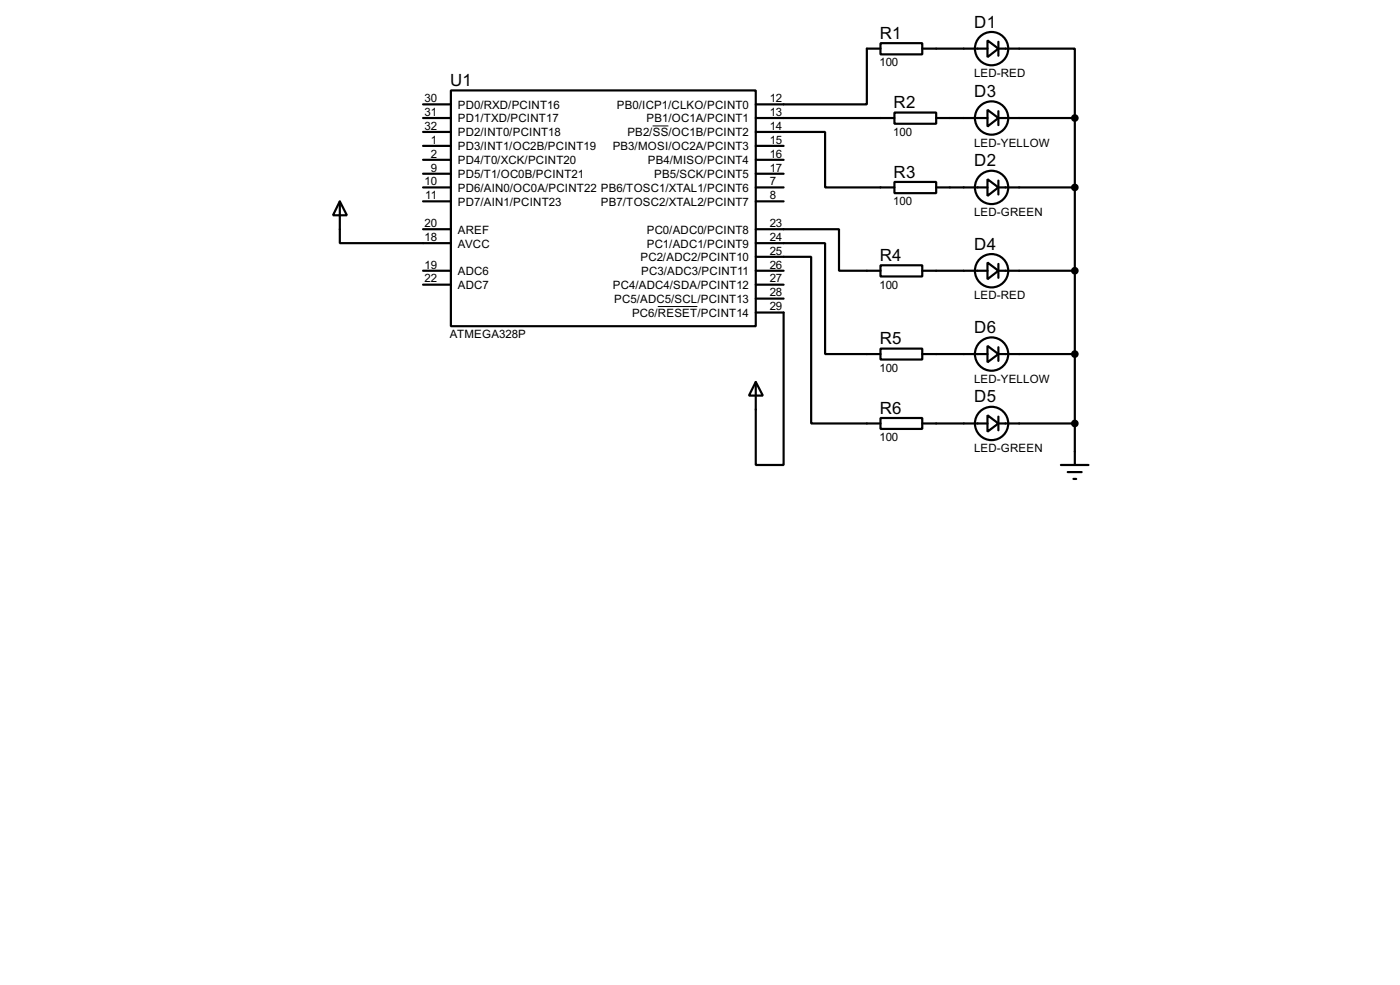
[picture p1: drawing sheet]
<svg xmlns="http://www.w3.org/2000/svg" width="256mm" height="180mm" viewBox="0 0 256 180" stroke-linecap="round" stroke-linejoin="round" font-family="sans-serif">
<g fill="none" stroke="#000" stroke-width=".4">
<path d="M77.5 19.1h5.1M82.6 16.6h55.9v43.1h-55.9zM161.3 7.9h7.7v2.1h-7.7zM161.3 8.9h-2.5v10.2h-20.3M169 8.9h11.9M180.9 7.4l2 1.5-2 1.6zM182.9 8.9h14v12.7M182.9 7.7v2.5M62.3 36.9l1.3 2.5h-2.6zM62.3 36.9v7.6h20.3M77.5 21.6h5.1M77.5 34.3h5.1"/>
<path d="M77.5 26.7h5.1M77.5 24.2h5.1M77.5 31.8h5.1M77.5 29.3h5.1M77.5 36.9h5.1M138.5 24.2h12.7v10.1h12.7M138.5 21.6h25.4M138.5 34.3h5.1M138.5 26.7h5.1M138.5 31.8h5.1M138.5 29.3h5.1M138.5 36.9h5.1"/>
<path d="M163.9 20.6h7.6v2.1h-7.6zM163.9 33.3h7.6v2.1h-7.6zM171.5 21.6h9.4M171.5 34.3h9.4M180.9 32.8l2 1.5-2 1.6zM180.9 20.1l2 1.5-2 1.6zM182.9 21.6h14M182.9 34.3h14M182.9 20.4v2.5M182.9 33.1v2.5M196.9 21.6v63.5M77.5 49.6h5.1"/>
<path d="M77.5 52.1h5.1M77.5 42h5.1M138.5 42h15.2v7.6h7.6M138.5 44.5h12.7v20.3h10.1M138.5 47h10.1v30.5h12.7M138.5 57.2h5.1v27.9h-5.1v-15.2M138.5 49.6h5.1M138.5 54.7h5.1M138.5 52.1h5.1M161.3 48.6h7.7v2h-7.7zM169 49.6h11.9M180.9 48.1l2 1.5-2 1.5z"/>
<path d="M182.9 49.6h14M182.9 48.3v2.6M138.5 69.9l1.3 2.5h-2.6zM161.3 63.8h7.7v2h-7.7zM161.3 76.5h7.7v2h-7.7zM169 64.8h11.9M169 77.5h11.9M180.9 76l2 1.5-2 1.5zM180.9 63.3l2 1.5-2 1.5zM182.9 64.8h14M182.9 77.5h14M182.9 63.6v2.5"/>
<path d="M182.9 76.3v2.5M194.4 85.1h5M195.6 86.4h2.6M196.7 87.7h.5"/>
<circle cx="181.6" cy="8.9" r="3.1"/>
<circle cx="181.6" cy="34.3" r="3.1"/>
<circle cx="181.6" cy="21.6" r="3.1"/>
<circle cx="181.6" cy="49.6" r="3.1"/>
<circle cx="181.6" cy="64.8" r="3.1"/>
<circle cx="181.6" cy="77.5" r="3.1"/>
</g>
<path d="M119.6 23.1h2.9M120.5 56.1h7.3" fill="none" stroke="#000" stroke-width=".18"/>
<g fill="#000" stroke="#000" stroke-width=".4">
<circle cx="196.9" cy="21.6" r=".5"/>
<circle cx="196.9" cy="34.3" r=".5"/>
<circle cx="196.9" cy="49.6" r=".5"/>
<circle cx="196.9" cy="64.8" r=".5"/>
<circle cx="196.9" cy="77.5" r=".5"/>
</g>
<g font-size="3.5">
<text x="178.5" y="5.1">D1</text>
<text x="161.2" y="7.1">R1</text>
<text x="82.5" y="15.7">U1</text>
<text x="178.5" y="17.8">D3</text>
<text x="163.7" y="19.8">R2</text>
<text x="163.7" y="32.5">R3</text>
<text x="178.5" y="30.5">D2</text>
<text x="161.2" y="47.8">R4</text>
<text x="178.5" y="45.7">D4</text>
<text x="161.2" y="63">R5</text>
<text x="178.5" y="61">D6</text>
<text x="161.2" y="75.7">R6</text>
<text x="178.5" y="73.7">D5</text>
</g>
<g font-size="2.4">
<text x="161.1" y="12.2">100</text>
<text x="178.4" y="14.1">LED-RED</text>
<text x="77.8" y="23.8">32</text>
<text x="77.8" y="21.2">31</text>
<text x="77.8" y="18.7">30</text>
<text x="83.9" y="22.4">PD1/TXD/PCINT17</text>
<text x="83.9" y="19.9">PD0/RXD/PCINT16</text>
<text x="113" y="19.9">PB0/ICP1/CLKO/PCINT0</text>
<text x="118.4" y="22.4">PB1/OC1A/PCINT1</text>
<text x="141" y="18.7">12</text>
<text x="141" y="21.2">13</text>
<text x="141" y="23.8">14</text>
<text x="78.9" y="28.9">2</text>
<text x="78.9" y="26.3">1</text>
<text x="83.9" y="27.5">PD3/INT1/OC2B/PCINT19</text>
<text x="83.9" y="25">PD2/INT0/PCINT18</text>
<text x="112.2" y="27.5">PB3/MOSI/OC2A/PCINT3</text>
<text x="114.9" y="25">PB2/SS/OC1B/PCINT2</text>
<text x="141" y="26.3">15</text>
<text x="141" y="28.9">16</text>
<text x="163.7" y="24.9">100</text>
<text x="178.4" y="26.8">LED-YELLOW</text>
<text x="77.8" y="33.9">10</text>
<text x="78.9" y="31.4">9</text>
<text x="83.9" y="35.1">PD6/AIN0/OC0A/PCINT22 PB6/TOSC1/XTAL1/PCINT6</text>
<text x="83.9" y="32.6">PD5/T1/OC0B/PCINT21</text>
<text x="83.9" y="30">PD4/T0/XCK/PCINT20</text>
<text x="118.7" y="30">PB4/MISO/PCINT4</text>
<text x="119.8" y="32.6">PB5/SCK/PCINT5</text>
<text x="141" y="31.4">17</text>
<text x="141" y="33.9">7</text>
<text x="77.8" y="41.6">20</text>
<text x="77.9" y="36.5">11</text>
<text x="83.9" y="37.7">PD7/AIN1/PCINT23</text>
<text x="110.1" y="37.7">PB7/TOSC2/XTAL2/PCINT7</text>
<text x="141" y="36.5">8</text>
<text x="141" y="41.6">23</text>
<text x="163.7" y="37.6">100</text>
<text x="178.4" y="39.5">LED-GREEN</text>
<text x="77.8" y="44.1">18</text>
<text x="83.9" y="45.3">AVCC</text>
<text x="83.9" y="42.7">AREF</text>
<text x="117.3" y="47.8">PC2/ADC2/PCINT10</text>
<text x="118.5" y="45.3">PC1/ADC1/PCINT9</text>
<text x="118.5" y="42.7">PC0/ADC0/PCINT8</text>
<text x="141" y="46.6">25</text>
<text x="141" y="44.1">24</text>
<text x="77.8" y="49.2">19</text>
<text x="77.8" y="51.7">22</text>
<text x="83.9" y="50.4">ADC6</text>
<text x="83.9" y="52.9">ADC7</text>
<text x="112.3" y="52.9">PC4/ADC4/SDA/PCINT12</text>
<text x="117.5" y="50.4">PC3/ADC3/PCINT11</text>
<text x="141" y="51.7">27</text>
<text x="141" y="49.2">26</text>
<text x="161.1" y="52.8">100</text>
<text x="112.5" y="55.4">PC5/ADC5/SCL/PCINT13</text>
<text x="115.8" y="58">PC6/RESET/PCINT14</text>
<text x="141" y="56.8">29</text>
<text x="141" y="54.3">28</text>
<text x="178.4" y="54.8">LED-RED</text>
<text x="82.4" y="61.9">ATMEGA328P</text>
<text x="161.1" y="68">100</text>
<text x="178.4" y="70.1">LED-YELLOW</text>
<text x="161.1" y="80.7">100</text>
<text x="178.4" y="82.8">LED-GREEN</text>
</g>
</svg>
